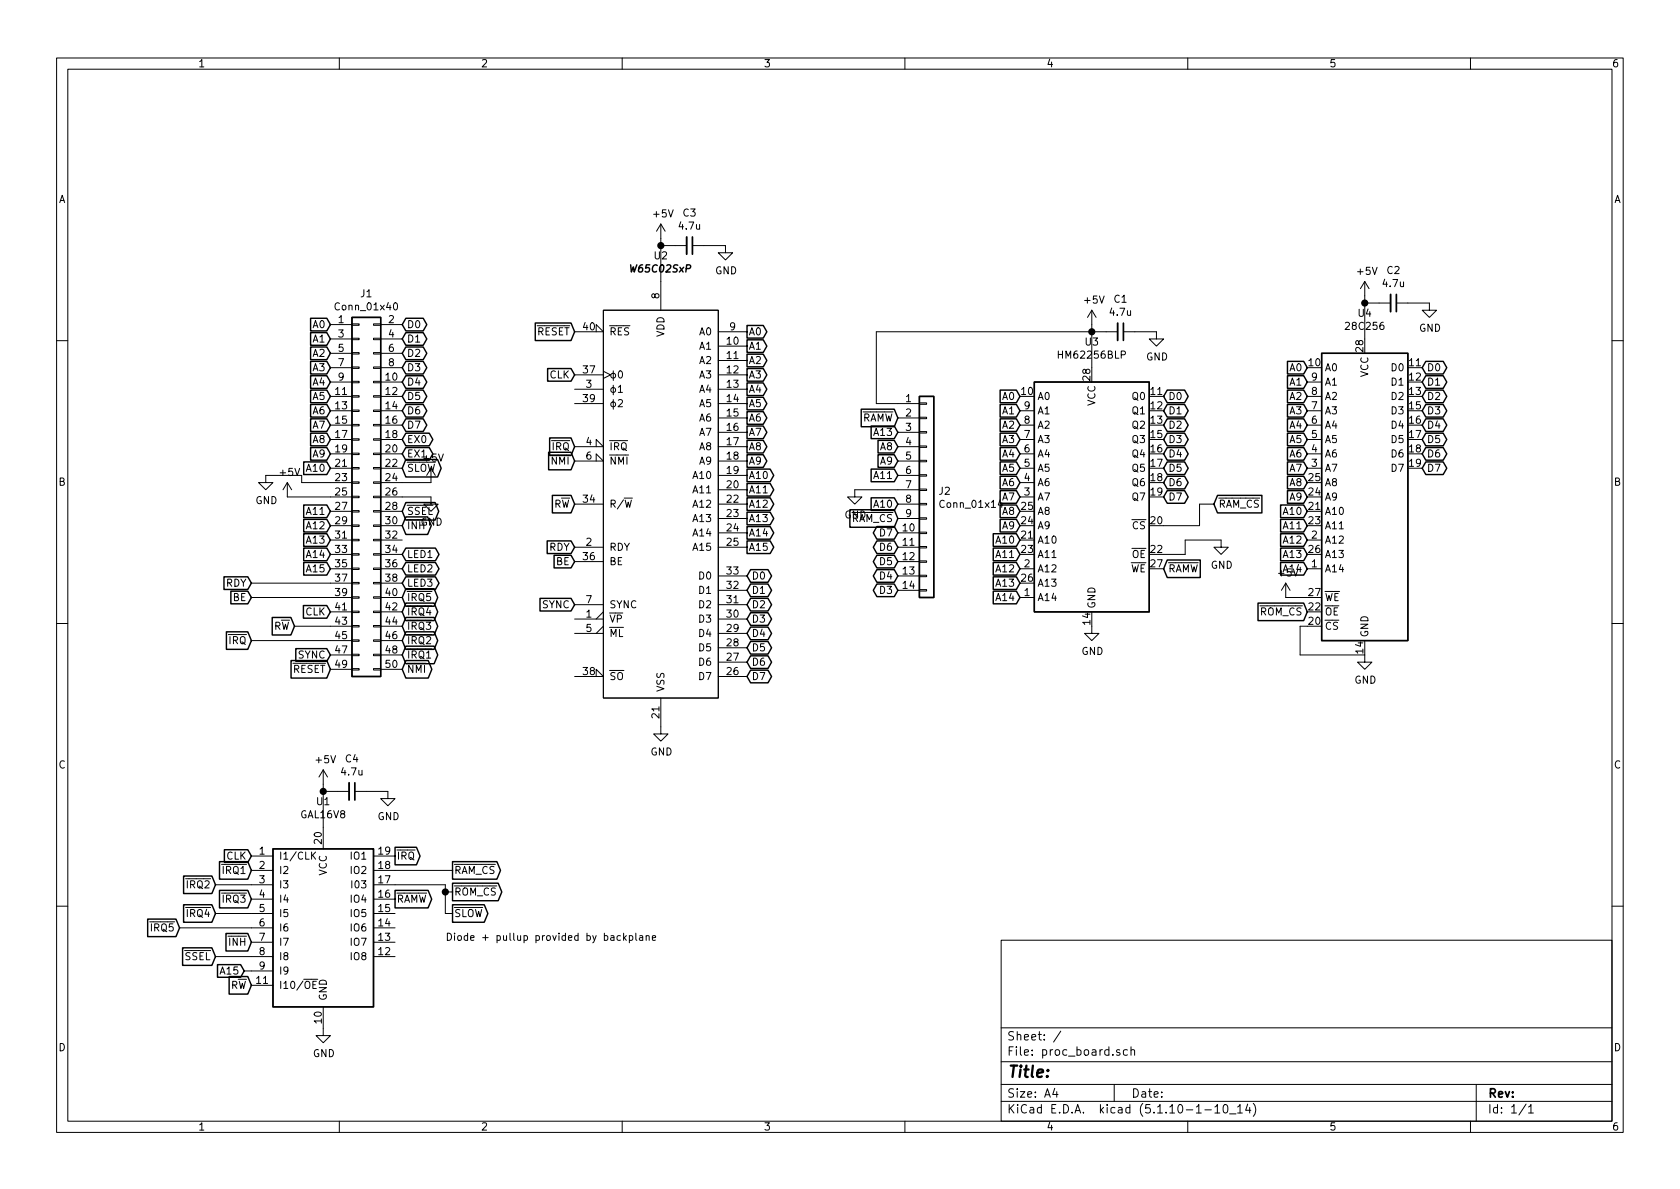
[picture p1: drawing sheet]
EESchema Schematic File Version 4
EELAYER 30 0
EELAYER END
$Descr A4 11693 8268
encoding utf-8
Sheet 1 1
Title ""
Date ""
Rev ""
Comp ""
Comment1 ""
Comment2 ""
Comment3 ""
Comment4 ""
$EndDescr
$Comp
L Connector_Generic:Conn_02x25_Odd_Even J1
U 1 1
P 2500 3450
F 0 "J1" H 2550 4867 50  0000 C CNN
F 1 "Conn_01x40" H 2550 4776 50  0000 C CNN
F 2 "Connector_PinHeader_2.54mm:PinHeader_2x25_P2.54mm_Horizontal" H 2500 3450 50  0001 C CNN
F 3 "~" H 2500 3450 50  0001 C CNN
	1    2500 3450
	1    0    0    -1  
$EndComp
$Comp
L power:+5V #PWR0101
U 1 1
P 3000 3350
F 0 "#PWR0101" H 3000 3200 50  0001 C CNN
F 1 "+5V" H 3015 3523 50  0000 C CNN
F 2 "" H 3000 3350 50  0001 C CNN
F 3 "" H 3000 3350 50  0001 C CNN
	1    3000 3350
	1    0    0    -1  
$EndComp
Wire Wire Line
	3000 3350 2800 3350
$Comp
L power:+5V #PWR0102
U 1 1
P 2000 3450
F 0 "#PWR0102" H 2000 3300 50  0001 C CNN
F 1 "+5V" H 2015 3623 50  0000 C CNN
F 2 "" H 2000 3450 50  0001 C CNN
F 3 "" H 2000 3450 50  0001 C CNN
	1    2000 3450
	1    0    0    -1  
$EndComp
$Comp
L power:GND #PWR0103
U 1 1
P 3000 3450
F 0 "#PWR0103" H 3000 3200 50  0001 C CNN
F 1 "GND" H 3005 3277 50  0000 C CNN
F 2 "" H 3000 3450 50  0001 C CNN
F 3 "" H 3000 3450 50  0001 C CNN
	1    3000 3450
	1    0    0    -1  
$EndComp
Wire Wire Line
	3000 3450 2800 3450
$Comp
L power:GND #PWR0104
U 1 1
P 1850 3300
F 0 "#PWR0104" H 1850 3050 50  0001 C CNN
F 1 "GND" H 1855 3127 50  0000 C CNN
F 2 "" H 1850 3300 50  0001 C CNN
F 3 "" H 1850 3300 50  0001 C CNN
	1    1850 3300
	1    0    0    -1  
$EndComp
Wire Wire Line
	2100 3350 2100 3300
Wire Wire Line
	2100 3300 1850 3300
Wire Wire Line
	2100 3350 2300 3350
Text GLabel 2300 2250 0    50   Input ~ 0
A0
Text GLabel 2300 2350 0    50   Input ~ 0
A1
Text GLabel 2300 2450 0    50   Input ~ 0
A2
Text GLabel 2300 2550 0    50   Input ~ 0
A3
Text GLabel 2300 2650 0    50   Input ~ 0
A4
Text GLabel 2300 2750 0    50   Input ~ 0
A5
Text GLabel 2300 2850 0    50   Input ~ 0
A6
Text GLabel 2300 2950 0    50   Input ~ 0
A7
Text GLabel 2300 3050 0    50   Input ~ 0
A8
Text GLabel 2300 3150 0    50   Input ~ 0
A9
Text GLabel 2300 3250 0    50   Input ~ 0
A10
Text GLabel 2300 3550 0    50   Input ~ 0
A11
Text GLabel 2300 3650 0    50   Input ~ 0
A12
Text GLabel 2300 3750 0    50   Input ~ 0
A13
Text GLabel 2300 3850 0    50   Input ~ 0
A14
Text GLabel 2300 3950 0    50   Input ~ 0
A15
Text GLabel 2800 2250 2    50   BiDi ~ 0
D0
Text GLabel 2800 2350 2    50   BiDi ~ 0
D1
Text GLabel 2800 2450 2    50   BiDi ~ 0
D2
Text GLabel 2800 2550 2    50   BiDi ~ 0
D3
Text GLabel 2800 2650 2    50   BiDi ~ 0
D4
Text GLabel 2800 2750 2    50   BiDi ~ 0
D5
Text GLabel 2800 2850 2    50   BiDi ~ 0
D6
Text GLabel 2800 2950 2    50   BiDi ~ 0
D7
Text GLabel 2300 4650 0    50   Input ~ 0
~RESET~
Text GLabel 2800 4650 2    50   BiDi ~ 0
~NMI~
Text GLabel 1750 4050 0    50   Input ~ 0
RDY
Text GLabel 1750 4150 0    50   Input ~ 0
BE
Text GLabel 2300 4250 0    50   Input ~ 0
CLK
Text GLabel 2050 4350 0    50   Input ~ 0
R~W~
Text GLabel 2300 4550 0    50   Input ~ 0
SYNC
Text GLabel 1750 4450 0    50   Input ~ 0
~IRQ~
Text GLabel 2800 4550 2    50   BiDi ~ 0
~IRQ1~
Text GLabel 2800 4450 2    50   BiDi ~ 0
~IRQ2~
Text GLabel 2800 4350 2    50   BiDi ~ 0
~IRQ3~
Text GLabel 2800 4250 2    50   BiDi ~ 0
~IRQ4~
Wire Wire Line
	1750 4450 2300 4450
Wire Wire Line
	1750 4050 2300 4050
Wire Wire Line
	1750 4150 2300 4150
Text GLabel 2800 3650 2    50   BiDi ~ 0
~INH~
Text GLabel 2800 3550 2    50   BiDi ~ 0
~SSEL~
Text GLabel 2800 3850 2    50   BiDi ~ 0
LED1
Text GLabel 2800 3950 2    50   BiDi ~ 0
LED2
Text GLabel 2800 4050 2    50   BiDi ~ 0
LED3
Text GLabel 2800 4150 2    50   BiDi ~ 0
~IRQ5~
Text GLabel 2800 3050 2    50   BiDi ~ 0
EX0
Text GLabel 2800 3150 2    50   BiDi ~ 0
EX1
Text GLabel 2800 3250 2    50   BiDi ~ 0
~SLOW~
$Comp
L 65xx:W65C02SxP U2
U 1 1
P 4600 3500
F 0 "U2" H 4600 5231 50  0000 C CNN
F 1 "W65C02SxP" H 4600 5140 50  0000 C CIB
F 2 "Package_DIP:DIP-40_W15.24mm_Socket" H 4600 5500 50  0001 C CNN
F 3 "http://www.westerndesigncenter.com/wdc/documentation/w65c02s.pdf" H 4600 5400 50  0001 C CNN
	1    4600 3500
	1    0    0    -1  
$EndComp
Text GLabel 5200 4000 2    50   BiDi ~ 0
D0
Text GLabel 5200 4100 2    50   BiDi ~ 0
D1
Text GLabel 5200 4200 2    50   BiDi ~ 0
D2
Text GLabel 5200 4300 2    50   BiDi ~ 0
D3
Text GLabel 5200 4400 2    50   BiDi ~ 0
D4
Text GLabel 5200 4500 2    50   BiDi ~ 0
D5
Text GLabel 5200 4600 2    50   BiDi ~ 0
D6
Text GLabel 5200 4700 2    50   BiDi ~ 0
D7
Text GLabel 5200 2300 2    50   Output ~ 0
A0
Text GLabel 5200 2400 2    50   Output ~ 0
A1
Text GLabel 5200 2500 2    50   Output ~ 0
A2
Text GLabel 5200 2600 2    50   Output ~ 0
A3
Text GLabel 5200 2700 2    50   Output ~ 0
A4
Text GLabel 5200 2800 2    50   Output ~ 0
A5
Text GLabel 5200 2900 2    50   Output ~ 0
A6
Text GLabel 5200 3000 2    50   Output ~ 0
A7
Text GLabel 5200 3100 2    50   Output ~ 0
A8
Text GLabel 5200 3200 2    50   Output ~ 0
A9
Text GLabel 5200 3300 2    50   Output ~ 0
A10
Text GLabel 5200 3400 2    50   Output ~ 0
A11
Text GLabel 5200 3500 2    50   Output ~ 0
A12
Text GLabel 5200 3600 2    50   Output ~ 0
A13
Text GLabel 5200 3700 2    50   Output ~ 0
A14
Text GLabel 5200 3800 2    50   Output ~ 0
A15
$Comp
L power:GND #PWR0105
U 1 1
P 4600 5050
F 0 "#PWR0105" H 4600 4800 50  0001 C CNN
F 1 "GND" H 4605 4877 50  0000 C CNN
F 2 "" H 4600 5050 50  0001 C CNN
F 3 "" H 4600 5050 50  0001 C CNN
	1    4600 5050
	1    0    0    -1  
$EndComp
$Comp
L power:+5V #PWR0106
U 1 1
P 4600 1650
F 0 "#PWR0106" H 4600 1500 50  0001 C CNN
F 1 "+5V" H 4615 1823 50  0000 C CNN
F 2 "" H 4600 1650 50  0001 C CNN
F 3 "" H 4600 1650 50  0001 C CNN
	1    4600 1650
	1    0    0    -1  
$EndComp
Wire Wire Line
	4600 1950 4600 1700
$Comp
L Device:C_Small C3
U 1 1
P 4800 1700
F 0 "C3" V 4571 1700 50  0000 C CNN
F 1 "4.7u" V 4662 1700 50  0000 C CNN
F 2 "Capacitor_THT:C_Disc_D4.3mm_W1.9mm_P5.00mm" H 4800 1700 50  0001 C CNN
F 3 "~" H 4800 1700 50  0001 C CNN
	1    4800 1700
	0    1    1    0   
$EndComp
$Comp
L power:GND #PWR0107
U 1 1
P 5050 1700
F 0 "#PWR0107" H 5050 1450 50  0001 C CNN
F 1 "GND" H 5055 1527 50  0000 C CNN
F 2 "" H 5050 1700 50  0001 C CNN
F 3 "" H 5050 1700 50  0001 C CNN
	1    5050 1700
	1    0    0    -1  
$EndComp
Wire Wire Line
	5050 1700 4900 1700
Wire Wire Line
	4700 1700 4600 1700
Connection ~ 4600 1700
Wire Wire Line
	4600 1700 4600 1650
Text GLabel 4000 4200 0    50   Input ~ 0
SYNC
Text GLabel 4000 3900 0    50   Input ~ 0
BE
Text GLabel 4000 3800 0    50   Input ~ 0
RDY
Text GLabel 4000 3500 0    50   Input ~ 0
R~W~
Text GLabel 4000 2600 0    50   Input ~ 0
CLK
Text GLabel 4000 2300 0    50   Input ~ 0
~RESET~
Text GLabel 4000 3100 0    50   Input ~ 0
~IRQ~
Text GLabel 4000 3200 0    50   Input ~ 0
~NMI~
$Comp
L Memory_EEPROM:28C256 U4
U 1 1
P 9500 3450
F 0 "U4" H 9500 4731 50  0000 C CNN
F 1 "28C256" H 9500 4640 50  0000 C CNN
F 2 "Package_DIP:DIP-28_W15.24mm_Socket" H 9500 3450 50  0001 C CNN
F 3 "http://ww1.microchip.com/downloads/en/DeviceDoc/doc0006.pdf" H 9500 3450 50  0001 C CNN
	1    9500 3450
	1    0    0    -1  
$EndComp
Wire Wire Line
	2300 4350 2050 4350
$Comp
L power:+5V #PWR0111
U 1 1
P 8950 4150
F 0 "#PWR0111" H 8950 4000 50  0001 C CNN
F 1 "+5V" H 8965 4323 50  0000 C CNN
F 2 "" H 8950 4150 50  0001 C CNN
F 3 "" H 8950 4150 50  0001 C CNN
	1    8950 4150
	1    0    0    -1  
$EndComp
Wire Wire Line
	9100 4150 8950 4150
Wire Wire Line
	9050 4550 9500 4550
$Comp
L power:GND #PWR0112
U 1 1
P 9500 4550
F 0 "#PWR0112" H 9500 4300 50  0001 C CNN
F 1 "GND" H 9505 4377 50  0000 C CNN
F 2 "" H 9500 4550 50  0001 C CNN
F 3 "" H 9500 4550 50  0001 C CNN
	1    9500 4550
	1    0    0    -1  
$EndComp
Text GLabel 9100 2550 0    50   Input ~ 0
A0
Text GLabel 9100 2650 0    50   Input ~ 0
A1
Text GLabel 9100 2750 0    50   Input ~ 0
A2
Text GLabel 9100 2850 0    50   Input ~ 0
A3
Text GLabel 9100 2950 0    50   Input ~ 0
A4
Text GLabel 9100 3050 0    50   Input ~ 0
A5
Text GLabel 9100 3150 0    50   Input ~ 0
A6
Text GLabel 9100 3250 0    50   Input ~ 0
A7
Text GLabel 9100 3350 0    50   Input ~ 0
A8
Text GLabel 9100 3450 0    50   Input ~ 0
A9
Text GLabel 9100 3550 0    50   Input ~ 0
A10
Text GLabel 9100 3650 0    50   Input ~ 0
A11
Text GLabel 9100 3750 0    50   Input ~ 0
A12
Text GLabel 9100 3850 0    50   Input ~ 0
A13
Text GLabel 9100 3950 0    50   Input ~ 0
A14
Text GLabel 9900 2550 2    50   BiDi ~ 0
D0
Text GLabel 9900 2650 2    50   BiDi ~ 0
D1
Text GLabel 9900 2750 2    50   BiDi ~ 0
D2
Text GLabel 9900 2850 2    50   BiDi ~ 0
D3
Text GLabel 9900 2950 2    50   BiDi ~ 0
D4
Text GLabel 9900 3050 2    50   BiDi ~ 0
D5
Text GLabel 9900 3150 2    50   BiDi ~ 0
D6
Text GLabel 9900 3250 2    50   BiDi ~ 0
D7
Text GLabel 7100 2750 0    50   Input ~ 0
A0
Text GLabel 7100 2850 0    50   Input ~ 0
A1
Text GLabel 7100 2950 0    50   Input ~ 0
A2
Text GLabel 7100 3050 0    50   Input ~ 0
A3
Text GLabel 7100 3150 0    50   Input ~ 0
A4
Text GLabel 7100 3250 0    50   Input ~ 0
A5
Text GLabel 7100 3350 0    50   Input ~ 0
A6
Text GLabel 7100 3450 0    50   Input ~ 0
A7
Text GLabel 7100 3550 0    50   Input ~ 0
A8
Text GLabel 7100 3650 0    50   Input ~ 0
A9
Text GLabel 7100 3750 0    50   Input ~ 0
A10
Text GLabel 7100 3850 0    50   Input ~ 0
A11
Text GLabel 7100 3950 0    50   Input ~ 0
A12
Text GLabel 7100 4050 0    50   Input ~ 0
A13
Text GLabel 7100 4150 0    50   Input ~ 0
A14
$Comp
L power:GND #PWR0116
U 1 1
P 7600 4350
F 0 "#PWR0116" H 7600 4100 50  0001 C CNN
F 1 "GND" H 7605 4177 50  0000 C CNN
F 2 "" H 7600 4350 50  0001 C CNN
F 3 "" H 7600 4350 50  0001 C CNN
	1    7600 4350
	1    0    0    -1  
$EndComp
$Comp
L power:+5V #PWR0118
U 1 1
P 7600 2250
F 0 "#PWR0118" H 7600 2100 50  0001 C CNN
F 1 "+5V" H 7615 2423 50  0000 C CNN
F 2 "" H 7600 2250 50  0001 C CNN
F 3 "" H 7600 2250 50  0001 C CNN
	1    7600 2250
	1    0    0    -1  
$EndComp
Wire Wire Line
	7600 2550 7600 2300
$Comp
L Device:C_Small C1
U 1 1
P 7800 2300
F 0 "C1" V 7571 2300 50  0000 C CNN
F 1 "4.7u" V 7662 2300 50  0000 C CNN
F 2 "Capacitor_THT:C_Disc_D4.3mm_W1.9mm_P5.00mm" H 7800 2300 50  0001 C CNN
F 3 "~" H 7800 2300 50  0001 C CNN
	1    7800 2300
	0    1    1    0   
$EndComp
$Comp
L power:GND #PWR0119
U 1 1
P 8050 2300
F 0 "#PWR0119" H 8050 2050 50  0001 C CNN
F 1 "GND" H 8055 2127 50  0000 C CNN
F 2 "" H 8050 2300 50  0001 C CNN
F 3 "" H 8050 2300 50  0001 C CNN
	1    8050 2300
	1    0    0    -1  
$EndComp
Wire Wire Line
	8050 2300 7900 2300
Wire Wire Line
	7700 2300 7600 2300
Connection ~ 7600 2300
Wire Wire Line
	7600 2300 7600 2250
$Comp
L power:+5V #PWR0120
U 1 1
P 9500 2050
F 0 "#PWR0120" H 9500 1900 50  0001 C CNN
F 1 "+5V" H 9515 2223 50  0000 C CNN
F 2 "" H 9500 2050 50  0001 C CNN
F 3 "" H 9500 2050 50  0001 C CNN
	1    9500 2050
	1    0    0    -1  
$EndComp
Wire Wire Line
	9500 2350 9500 2100
$Comp
L Device:C_Small C2
U 1 1
P 9700 2100
F 0 "C2" V 9471 2100 50  0000 C CNN
F 1 "4.7u" V 9562 2100 50  0000 C CNN
F 2 "Capacitor_THT:C_Disc_D4.3mm_W1.9mm_P5.00mm" H 9700 2100 50  0001 C CNN
F 3 "~" H 9700 2100 50  0001 C CNN
	1    9700 2100
	0    1    1    0   
$EndComp
$Comp
L power:GND #PWR0121
U 1 1
P 9950 2100
F 0 "#PWR0121" H 9950 1850 50  0001 C CNN
F 1 "GND" H 9955 1927 50  0000 C CNN
F 2 "" H 9950 2100 50  0001 C CNN
F 3 "" H 9950 2100 50  0001 C CNN
	1    9950 2100
	1    0    0    -1  
$EndComp
Wire Wire Line
	9950 2100 9800 2100
Wire Wire Line
	9600 2100 9500 2100
Connection ~ 9500 2100
Wire Wire Line
	9500 2100 9500 2050
Wire Wire Line
	2000 3450 2300 3450
$Comp
L power:GND #PWR0122
U 1 1
P 8500 3750
F 0 "#PWR0122" H 8500 3500 50  0001 C CNN
F 1 "GND" H 8505 3577 50  0000 C CNN
F 2 "" H 8500 3750 50  0001 C CNN
F 3 "" H 8500 3750 50  0001 C CNN
	1    8500 3750
	1    0    0    -1  
$EndComp
Wire Wire Line
	8500 3750 8250 3750
Wire Wire Line
	8250 3750 8250 3850
Wire Wire Line
	8250 3850 8100 3850
Text GLabel 8100 2750 2    50   BiDi ~ 0
D0
Text GLabel 8100 2850 2    50   BiDi ~ 0
D1
Text GLabel 8100 2950 2    50   BiDi ~ 0
D2
Text GLabel 8100 3050 2    50   BiDi ~ 0
D3
Text GLabel 8100 3150 2    50   BiDi ~ 0
D4
Text GLabel 8100 3250 2    50   BiDi ~ 0
D5
Text GLabel 8100 3350 2    50   BiDi ~ 0
D6
Text GLabel 8100 3450 2    50   BiDi ~ 0
D7
Wire Wire Line
	8450 3500 8350 3500
Wire Wire Line
	8350 3500 8350 3650
Wire Wire Line
	8350 3650 8100 3650
$Comp
L Memory_RAM:HM62256BLP U3
U 1 1
P 7600 3450
F 0 "U3" H 7600 4531 50  0000 C CNN
F 1 "HM62256BLP" H 7600 4440 50  0000 C CNN
F 2 "Package_DIP:DIP-28_W7.62mm_Socket" H 7600 3350 50  0001 C CNN
F 3 "https://web.mit.edu/6.115/www/document/62256.pdf" H 7600 3350 50  0001 C CNN
	1    7600 3450
	1    0    0    -1  
$EndComp
Wire Wire Line
	9050 4550 9050 4350
Wire Wire Line
	9050 4350 9100 4350
Text GLabel 8100 3950 2    50   Input ~ 0
~RAMW~
Text GLabel 8450 3500 2    50   Input ~ 0
~RAM_CS~
Text GLabel 1750 5950 0    50   Input ~ 0
CLK
Text GLabel 1750 6050 0    50   Input ~ 0
~IRQ1~
Text GLabel 1500 6150 0    50   Input ~ 0
~IRQ2~
Text GLabel 1750 6250 0    50   Input ~ 0
~IRQ3~
Text GLabel 1500 6350 0    50   Input ~ 0
~IRQ4~
Text GLabel 2750 5950 2    50   Output ~ 0
~IRQ~
Text GLabel 1500 6650 0    50   Input ~ 0
~SSEL~
Text GLabel 1750 6550 0    50   Input ~ 0
~INH~
Wire Wire Line
	1750 6650 1500 6650
Wire Wire Line
	1750 6350 1500 6350
Wire Wire Line
	1750 6150 1500 6150
Text GLabel 3150 6050 2    50   Output ~ 0
~RAM_CS~
Wire Wire Line
	3150 6050 2750 6050
Text GLabel 1700 6750 0    50   Input ~ 0
A15
Wire Wire Line
	1750 6750 1700 6750
Text GLabel 3150 6200 2    50   Output ~ 0
~ROM_CS~
Text GLabel 3150 6350 2    50   Output ~ 0
~SLOW~
Wire Wire Line
	3100 6350 3100 6200
Wire Wire Line
	3100 6150 2750 6150
Wire Wire Line
	3150 6200 3100 6200
Connection ~ 3100 6200
Wire Wire Line
	3100 6200 3100 6150
Text GLabel 2750 6250 2    50   Output ~ 0
~RAMW~
Text GLabel 9100 4250 0    50   Input ~ 0
~ROM_CS~
$Comp
L power:+5V #PWR0108
U 1 1
P 2250 5450
F 0 "#PWR0108" H 2250 5300 50  0001 C CNN
F 1 "+5V" H 2265 5623 50  0000 C CNN
F 2 "" H 2250 5450 50  0001 C CNN
F 3 "" H 2250 5450 50  0001 C CNN
	1    2250 5450
	1    0    0    -1  
$EndComp
Wire Wire Line
	2250 5750 2250 5500
$Comp
L Device:C_Small C4
U 1 1
P 2450 5500
F 0 "C4" V 2221 5500 50  0000 C CNN
F 1 "4.7u" V 2312 5500 50  0000 C CNN
F 2 "Capacitor_THT:C_Disc_D4.3mm_W1.9mm_P5.00mm" H 2450 5500 50  0001 C CNN
F 3 "~" H 2450 5500 50  0001 C CNN
	1    2450 5500
	0    1    1    0   
$EndComp
$Comp
L power:GND #PWR0109
U 1 1
P 2700 5500
F 0 "#PWR0109" H 2700 5250 50  0001 C CNN
F 1 "GND" H 2705 5327 50  0000 C CNN
F 2 "" H 2700 5500 50  0001 C CNN
F 3 "" H 2700 5500 50  0001 C CNN
	1    2700 5500
	1    0    0    -1  
$EndComp
Wire Wire Line
	2700 5500 2550 5500
Wire Wire Line
	2350 5500 2250 5500
Connection ~ 2250 5500
Wire Wire Line
	2250 5500 2250 5450
$Comp
L power:GND #PWR0110
U 1 1
P 2250 7150
F 0 "#PWR0110" H 2250 6900 50  0001 C CNN
F 1 "GND" H 2255 6977 50  0000 C CNN
F 2 "" H 2250 7150 50  0001 C CNN
F 3 "" H 2250 7150 50  0001 C CNN
	1    2250 7150
	1    0    0    -1  
$EndComp
$Comp
L Logic_Programmable:GAL16V8 U1
U 1 1
P 2250 6450
F 0 "U1" H 2250 7331 50  0000 C CNN
F 1 "GAL16V8" H 2250 7240 50  0000 C CNN
F 2 "Package_DIP:DIP-20_W7.62mm_Socket" H 2250 6450 50  0001 C CNN
F 3 "" H 2250 6450 50  0001 C CNN
	1    2250 6450
	1    0    0    -1  
$EndComp
Text GLabel 1250 6450 0    50   Input ~ 0
~IRQ5~
Wire Wire Line
	1750 6450 1250 6450
Text GLabel 1750 6850 0    50   Input ~ 0
R~W~
Text Notes 3100 6550 0    50   ~ 0
Diode + pullup provided by backplane
Wire Wire Line
	3150 6350 3100 6350
$Comp
L Connector_Generic:Conn_01x14 J2
U 1 1
P 6450 3400
F 0 "J2" H 6530 3392 50  0000 L CNN
F 1 "Conn_01x14" H 6530 3301 50  0000 L CNN
F 2 "Connector_PinSocket_2.54mm:PinSocket_1x14_P2.54mm_Vertical" H 6450 3400 50  0001 C CNN
F 3 "~" H 6450 3400 50  0001 C CNN
	1    6450 3400
	1    0    0    -1  
$EndComp
Wire Wire Line
	7600 2300 6100 2300
Wire Wire Line
	6100 2300 6100 2800
Wire Wire Line
	6100 2800 6250 2800
Text GLabel 6250 2900 0    50   Input ~ 0
~RAMW~
Text GLabel 6250 3000 0    50   Input ~ 0
A13
Text GLabel 6250 3100 0    50   Input ~ 0
A8
Text GLabel 6250 3200 0    50   Input ~ 0
A9
Text GLabel 6250 3300 0    50   Input ~ 0
A11
$Comp
L power:GND #PWR0113
U 1 1
P 5950 3400
F 0 "#PWR0113" H 5950 3150 50  0001 C CNN
F 1 "GND" H 5955 3227 50  0000 C CNN
F 2 "" H 5950 3400 50  0001 C CNN
F 3 "" H 5950 3400 50  0001 C CNN
	1    5950 3400
	1    0    0    -1  
$EndComp
Wire Wire Line
	6250 3400 5950 3400
Text GLabel 6250 3500 0    50   Input ~ 0
A10
Text GLabel 6250 3600 0    50   Input ~ 0
~RAM_CS~
Text GLabel 6250 4100 0    50   BiDi ~ 0
D3
Text GLabel 6250 4000 0    50   BiDi ~ 0
D4
Text GLabel 6250 3900 0    50   BiDi ~ 0
D5
Text GLabel 6250 3800 0    50   BiDi ~ 0
D6
Text GLabel 6250 3700 0    50   BiDi ~ 0
D7
$EndSCHEMATC
